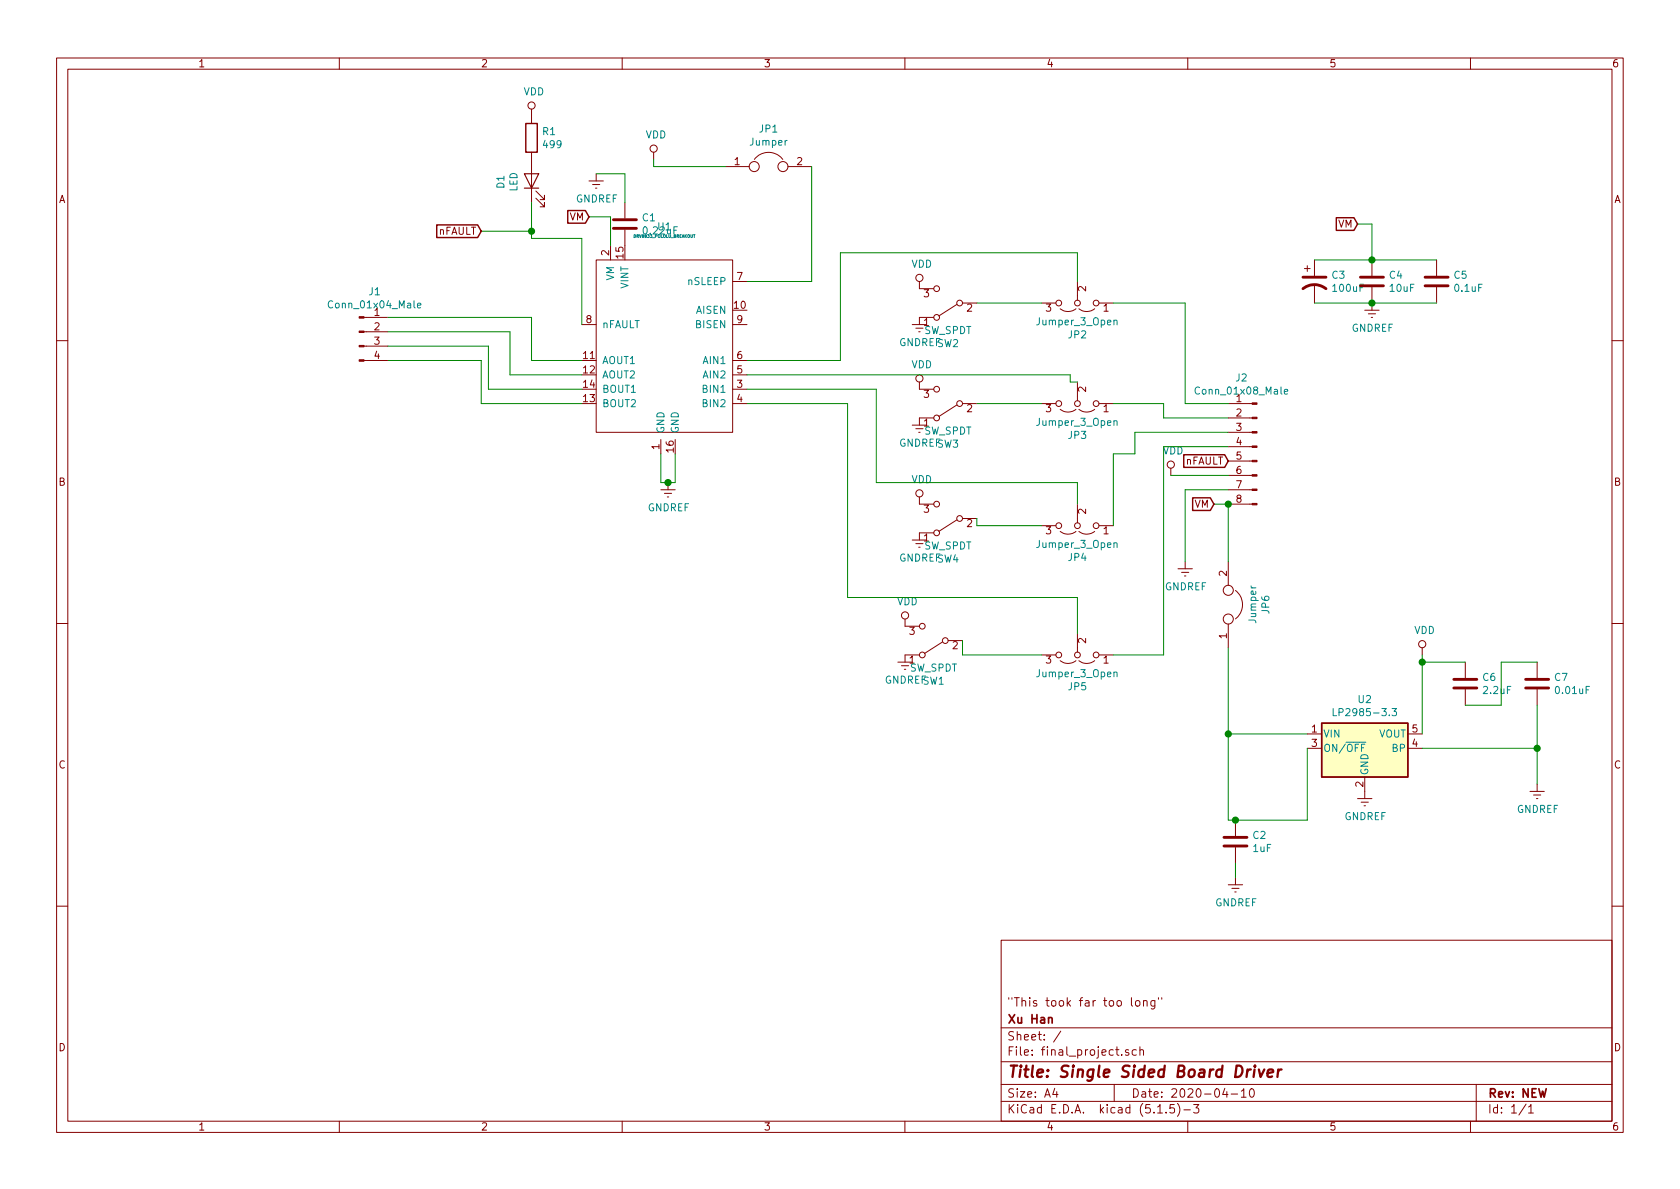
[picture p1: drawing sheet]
EESchema Schematic File Version 4
EELAYER 30 0
EELAYER END
$Descr A4 11693 8268
encoding utf-8
Sheet 1 1
Title "Single Sided Board Driver"
Date "2020-04-10"
Rev "NEW"
Comp "Xu Han"
Comment1 "\"This took far too long\""
Comment2 ""
Comment3 ""
Comment4 ""
$EndDescr
$Comp
L Device:R R1
U 1 1
P 3700 950
F 0 "R1" H 3770 996 50  0000 L CNN
F 1 "499" H 3770 905 50  0000 L CNN
F 2 "Resistor_THT:R_Axial_DIN0207_L6.3mm_D2.5mm_P7.62mm_Horizontal" V 3630 950 50  0001 C CNN
F 3 "~" H 3700 950 50  0001 C CNN
	1    3700 950 
	1    0    0    -1  
$EndComp
$Comp
L Device:LED D1
U 1 1
P 3700 1250
F 0 "D1" H 3693 1466 50  0000 C CNN
F 1 "LED" H 3693 1375 50  0000 C CNN
F 2 "LED_THT:LED_D3.0mm" H 3700 1250 50  0001 C CNN
F 3 "~" H 3700 1250 50  0001 C CNN
	1    3700 1250
	0    -1   -1   0   
$EndComp
$Comp
L Connector:Conn_01x04_Male J1
U 1 1
P 2500 2300
F 0 "J1" H 2608 2581 50  0000 C CNN
F 1 "Conn_01x04_Male" H 2608 2490 50  0000 C CNN
F 2 "Connector_PinHeader_1.00mm:PinHeader_1x04_P1.00mm_Vertical" H 2500 2300 50  0001 C CNN
F 3 "~" H 2500 2300 50  0001 C CNN
	1    2500 2300
	1    0    0    -1  
$EndComp
$Comp
L Device:CP1 C3
U 1 1
P 9150 1950
F 0 "C3" H 9265 1996 50  0000 L CNN
F 1 "100uF" H 9265 1905 50  0000 L CNN
F 2 "Capacitor_THT:CP_Radial_D8.0mm_P5.00mm" H 9150 1950 50  0001 C CNN
F 3 "~" H 9150 1950 50  0001 C CNN
	1    9150 1950
	1    0    0    -1  
$EndComp
$Comp
L Device:C C4
U 1 1
P 9550 1950
F 0 "C4" H 9665 1996 50  0000 L CNN
F 1 "10uF" H 9665 1905 50  0000 L CNN
F 2 "Capacitor_THT:CP_Radial_D4.0mm_P1.50mm" H 9588 1800 50  0001 C CNN
F 3 "~" H 9550 1950 50  0001 C CNN
	1    9550 1950
	1    0    0    -1  
$EndComp
$Comp
L Device:C C5
U 1 1
P 10000 1950
F 0 "C5" H 10115 1996 50  0000 L CNN
F 1 "0.1uF" H 10115 1905 50  0000 L CNN
F 2 "Capacitor_THT:CP_Radial_Tantal_D4.5mm_P2.50mm" H 10038 1800 50  0001 C CNN
F 3 "~" H 10000 1950 50  0001 C CNN
	1    10000 1950
	1    0    0    -1  
$EndComp
$Comp
L drv8833_pololu_breakout:DRV8833_POLOLU_BREAKOUT U1
U 1 1
P 4600 2350
F 0 "U1" H 4625 3133 50  0000 C CNN
F 1 "DRV8833_POLOLU_BREAKOUT" H 4625 3066 20  0000 C CNN
F 2 "final_project:DRV8833_POLOLU_BREAKOUT" H 4700 3100 50  0001 C CNN
F 3 "" H 4700 3100 50  0001 C CNN
	1    4600 2350
	1    0    0    -1  
$EndComp
$Comp
L Device:Jumper JP1
U 1 1
P 5350 1150
F 0 "JP1" H 5350 1414 50  0000 C CNN
F 1 "Jumper" H 5350 1323 50  0000 C CNN
F 2 "Connector_PinHeader_1.00mm:PinHeader_1x02_P1.00mm_Vertical" H 5350 1150 50  0001 C CNN
F 3 "~" H 5350 1150 50  0001 C CNN
	1    5350 1150
	1    0    0    -1  
$EndComp
$Comp
L power:VDD #PWR03
U 1 1
P 4550 1100
F 0 "#PWR03" H 4550 950 50  0001 C CNN
F 1 "VDD" H 4567 1273 50  0000 C CNN
F 2 "" H 4550 1100 50  0001 C CNN
F 3 "" H 4550 1100 50  0001 C CNN
	1    4550 1100
	1    0    0    -1  
$EndComp
$Comp
L power:VDD #PWR01
U 1 1
P 3700 800
F 0 "#PWR01" H 3700 650 50  0001 C CNN
F 1 "VDD" H 3717 973 50  0000 C CNN
F 2 "" H 3700 800 50  0001 C CNN
F 3 "" H 3700 800 50  0001 C CNN
	1    3700 800 
	1    0    0    -1  
$EndComp
$Comp
L Switch:SW_SPDT SW2
U 1 1
P 6600 2100
F 0 "SW2" H 6600 2385 50  0000 C CNN
F 1 "SW_SPDT" H 6600 2294 50  0000 C CNN
F 2 "Button_Switch_THT:SW_CuK_OS102011MA1QN1_SPDT_Angled" H 6600 2100 50  0001 C CNN
F 3 "~" H 6600 2100 50  0001 C CNN
	1    6600 2100
	-1   0    0    1   
$EndComp
$Comp
L Switch:SW_SPDT SW3
U 1 1
P 6600 2800
F 0 "SW3" H 6600 3085 50  0000 C CNN
F 1 "SW_SPDT" H 6600 2994 50  0000 C CNN
F 2 "Button_Switch_THT:SW_CuK_OS102011MA1QN1_SPDT_Angled" H 6600 2800 50  0001 C CNN
F 3 "~" H 6600 2800 50  0001 C CNN
	1    6600 2800
	-1   0    0    1   
$EndComp
$Comp
L Switch:SW_SPDT SW4
U 1 1
P 6600 3600
F 0 "SW4" H 6600 3885 50  0000 C CNN
F 1 "SW_SPDT" H 6600 3794 50  0000 C CNN
F 2 "Button_Switch_THT:SW_CuK_OS102011MA1QN1_SPDT_Angled" H 6600 3600 50  0001 C CNN
F 3 "~" H 6600 3600 50  0001 C CNN
	1    6600 3600
	-1   0    0    1   
$EndComp
$Comp
L Regulator_Linear:LP2985-3.3 U2
U 1 1
P 9500 5200
F 0 "U2" H 9500 5542 50  0000 C CNN
F 1 "LP2985-3.3" H 9500 5451 50  0000 C CNN
F 2 "Package_TO_SOT_SMD:SOT-23-5" H 9500 5525 50  0001 C CNN
F 3 "http://www.ti.com/lit/ds/symlink/lp2985.pdf" H 9500 5200 50  0001 C CNN
	1    9500 5200
	1    0    0    -1  
$EndComp
Wire Wire Line
	2700 2200 3700 2200
Wire Wire Line
	3700 2500 4050 2500
Wire Wire Line
	2700 2300 3550 2300
Wire Wire Line
	3550 2300 3550 2600
Wire Wire Line
	3550 2600 4050 2600
Wire Wire Line
	2700 2400 3400 2400
Wire Wire Line
	3400 2400 3400 2700
Wire Wire Line
	3400 2700 4050 2700
Wire Wire Line
	2700 2500 3350 2500
Wire Wire Line
	3350 2500 3350 2800
Wire Wire Line
	3350 2800 4050 2800
Wire Wire Line
	3700 1400 3700 1600
Wire Wire Line
	3700 1650 4050 1650
Wire Wire Line
	4050 1650 4050 2250
Wire Wire Line
	4550 1150 4550 1100
Wire Wire Line
	4550 1150 5050 1150
Wire Wire Line
	5200 1950 5650 1950
Wire Wire Line
	5650 1950 5650 1150
$Comp
L power:GNDREF #PWR04
U 1 1
P 4650 3350
F 0 "#PWR04" H 4650 3100 50  0001 C CNN
F 1 "GNDREF" H 4655 3177 50  0000 C CNN
F 2 "" H 4650 3350 50  0001 C CNN
F 3 "" H 4650 3350 50  0001 C CNN
	1    4650 3350
	1    0    0    -1  
$EndComp
Wire Wire Line
	4700 3150 4700 3350
Wire Wire Line
	4700 3350 4650 3350
Wire Wire Line
	4600 3150 4600 3350
Wire Wire Line
	4600 3350 4650 3350
Connection ~ 4650 3350
$Comp
L Jumper:Jumper_3_Open JP4
U 1 1
P 7500 3650
F 0 "JP4" H 7500 3874 50  0000 C CNN
F 1 "Jumper_3_Open" H 7500 3783 50  0000 C CNN
F 2 "Connector_PinHeader_1.00mm:PinHeader_1x03_P1.00mm_Vertical" H 7500 3650 50  0001 C CNN
F 3 "~" H 7500 3650 50  0001 C CNN
	1    7500 3650
	-1   0    0    1   
$EndComp
$Comp
L Jumper:Jumper_3_Open JP3
U 1 1
P 7500 2800
F 0 "JP3" H 7500 3024 50  0000 C CNN
F 1 "Jumper_3_Open" H 7500 2933 50  0000 C CNN
F 2 "Connector_PinHeader_1.00mm:PinHeader_1x03_P1.00mm_Vertical" H 7500 2800 50  0001 C CNN
F 3 "~" H 7500 2800 50  0001 C CNN
	1    7500 2800
	-1   0    0    1   
$EndComp
$Comp
L Jumper:Jumper_3_Open JP2
U 1 1
P 7500 2100
F 0 "JP2" H 7500 2324 50  0000 C CNN
F 1 "Jumper_3_Open" H 7500 2233 50  0000 C CNN
F 2 "Connector_PinHeader_1.00mm:PinHeader_1x03_P1.00mm_Vertical" H 7500 2100 50  0001 C CNN
F 3 "~" H 7500 2100 50  0001 C CNN
	1    7500 2100
	-1   0    0    1   
$EndComp
Wire Wire Line
	5850 2500 5850 1750
Wire Wire Line
	5850 1750 7500 1750
Wire Wire Line
	7500 1750 7500 1950
Wire Wire Line
	5200 2500 5850 2500
Wire Wire Line
	7500 2650 7450 2650
Wire Wire Line
	7450 2650 7450 2600
Wire Wire Line
	7450 2600 5200 2600
$Comp
L Jumper:Jumper_3_Open JP5
U 1 1
P 7500 4550
F 0 "JP5" H 7500 4774 50  0000 C CNN
F 1 "Jumper_3_Open" H 7500 4683 50  0000 C CNN
F 2 "Connector_PinHeader_1.00mm:PinHeader_1x03_P1.00mm_Vertical" H 7500 4550 50  0001 C CNN
F 3 "~" H 7500 4550 50  0001 C CNN
	1    7500 4550
	-1   0    0    1   
$EndComp
Wire Wire Line
	5200 2700 6100 2700
Wire Wire Line
	6100 2700 6100 3350
Wire Wire Line
	6100 3350 7500 3350
Wire Wire Line
	7500 3350 7500 3500
Wire Wire Line
	5200 2800 5900 2800
Wire Wire Line
	5900 2800 5900 4150
Wire Wire Line
	5900 4150 7500 4150
Wire Wire Line
	7500 4150 7500 4400
$Comp
L Switch:SW_SPDT SW1
U 1 1
P 6500 4450
F 0 "SW1" H 6500 4735 50  0000 C CNN
F 1 "SW_SPDT" H 6500 4644 50  0000 C CNN
F 2 "Button_Switch_THT:SW_CuK_OS102011MA1QN1_SPDT_Angled" H 6500 4450 50  0001 C CNN
F 3 "~" H 6500 4450 50  0001 C CNN
	1    6500 4450
	-1   0    0    1   
$EndComp
Wire Wire Line
	7250 2100 6800 2100
Wire Wire Line
	7250 2800 6800 2800
Wire Wire Line
	7250 3650 6800 3650
Wire Wire Line
	6800 3650 6800 3600
Wire Wire Line
	7250 4550 6700 4550
Wire Wire Line
	6700 4550 6700 4450
$Comp
L power:VDD #PWR07
U 1 1
P 6400 2000
F 0 "#PWR07" H 6400 1850 50  0001 C CNN
F 1 "VDD" H 6417 2173 50  0000 C CNN
F 2 "" H 6400 2000 50  0001 C CNN
F 3 "" H 6400 2000 50  0001 C CNN
	1    6400 2000
	1    0    0    -1  
$EndComp
$Comp
L power:VDD #PWR09
U 1 1
P 6400 2700
F 0 "#PWR09" H 6400 2550 50  0001 C CNN
F 1 "VDD" H 6417 2873 50  0000 C CNN
F 2 "" H 6400 2700 50  0001 C CNN
F 3 "" H 6400 2700 50  0001 C CNN
	1    6400 2700
	1    0    0    -1  
$EndComp
$Comp
L power:VDD #PWR011
U 1 1
P 6400 3500
F 0 "#PWR011" H 6400 3350 50  0001 C CNN
F 1 "VDD" H 6417 3673 50  0000 C CNN
F 2 "" H 6400 3500 50  0001 C CNN
F 3 "" H 6400 3500 50  0001 C CNN
	1    6400 3500
	1    0    0    -1  
$EndComp
$Comp
L power:VDD #PWR05
U 1 1
P 6300 4350
F 0 "#PWR05" H 6300 4200 50  0001 C CNN
F 1 "VDD" H 6317 4523 50  0000 C CNN
F 2 "" H 6300 4350 50  0001 C CNN
F 3 "" H 6300 4350 50  0001 C CNN
	1    6300 4350
	1    0    0    -1  
$EndComp
$Comp
L power:GNDREF #PWR06
U 1 1
P 6300 4550
F 0 "#PWR06" H 6300 4300 50  0001 C CNN
F 1 "GNDREF" H 6305 4377 50  0000 C CNN
F 2 "" H 6300 4550 50  0001 C CNN
F 3 "" H 6300 4550 50  0001 C CNN
	1    6300 4550
	1    0    0    -1  
$EndComp
$Comp
L power:GNDREF #PWR012
U 1 1
P 6400 3700
F 0 "#PWR012" H 6400 3450 50  0001 C CNN
F 1 "GNDREF" H 6405 3527 50  0000 C CNN
F 2 "" H 6400 3700 50  0001 C CNN
F 3 "" H 6400 3700 50  0001 C CNN
	1    6400 3700
	1    0    0    -1  
$EndComp
$Comp
L power:GNDREF #PWR010
U 1 1
P 6400 2900
F 0 "#PWR010" H 6400 2650 50  0001 C CNN
F 1 "GNDREF" H 6405 2727 50  0000 C CNN
F 2 "" H 6400 2900 50  0001 C CNN
F 3 "" H 6400 2900 50  0001 C CNN
	1    6400 2900
	1    0    0    -1  
$EndComp
$Comp
L power:GNDREF #PWR08
U 1 1
P 6400 2200
F 0 "#PWR08" H 6400 1950 50  0001 C CNN
F 1 "GNDREF" H 6405 2027 50  0000 C CNN
F 2 "" H 6400 2200 50  0001 C CNN
F 3 "" H 6400 2200 50  0001 C CNN
	1    6400 2200
	1    0    0    -1  
$EndComp
Wire Wire Line
	7750 2100 8250 2100
Wire Wire Line
	8250 2100 8250 2800
Wire Wire Line
	8250 2800 8550 2800
Wire Wire Line
	7750 2800 8100 2800
Wire Wire Line
	8100 2800 8100 2900
Wire Wire Line
	8100 2900 8550 2900
Wire Wire Line
	7750 3650 7750 3150
Wire Wire Line
	7750 3150 7900 3150
Wire Wire Line
	7900 3150 7900 3000
Wire Wire Line
	7900 3000 8550 3000
Wire Wire Line
	7750 4550 8100 4550
Wire Wire Line
	8100 4550 8100 3100
Wire Wire Line
	8100 3100 8550 3100
Wire Wire Line
	3700 2200 3700 2500
Text GLabel 8550 3200 0    50   Input ~ 0
nFAULT
Text GLabel 3350 1600 0    50   Input ~ 0
nFAULT
Wire Wire Line
	3350 1600 3700 1600
Connection ~ 3700 1600
Wire Wire Line
	3700 1600 3700 1650
$Comp
L power:VDD #PWR013
U 1 1
P 8150 3300
F 0 "#PWR013" H 8150 3150 50  0001 C CNN
F 1 "VDD" H 8167 3473 50  0000 C CNN
F 2 "" H 8150 3300 50  0001 C CNN
F 3 "" H 8150 3300 50  0001 C CNN
	1    8150 3300
	1    0    0    -1  
$EndComp
Wire Wire Line
	8150 3300 8550 3300
$Comp
L power:GNDREF #PWR014
U 1 1
P 8250 3900
F 0 "#PWR014" H 8250 3650 50  0001 C CNN
F 1 "GNDREF" H 8255 3727 50  0000 C CNN
F 2 "" H 8250 3900 50  0001 C CNN
F 3 "" H 8250 3900 50  0001 C CNN
	1    8250 3900
	1    0    0    -1  
$EndComp
Wire Wire Line
	8250 3900 8250 3400
Wire Wire Line
	8250 3400 8550 3400
$Comp
L Device:Jumper JP6
U 1 1
P 8550 4200
F 0 "JP6" H 8550 4464 50  0000 C CNN
F 1 "Jumper" H 8550 4373 50  0000 C CNN
F 2 "Connector_PinHeader_1.00mm:PinHeader_1x02_P1.00mm_Vertical" H 8550 4200 50  0001 C CNN
F 3 "~" H 8550 4200 50  0001 C CNN
	1    8550 4200
	0    1    -1   0   
$EndComp
Text GLabel 8450 3500 0    50   Input ~ 0
VM
$Comp
L Connector:Conn_01x08_Male J2
U 1 1
P 8750 3100
F 0 "J2" H 8858 3581 50  0000 C CNN
F 1 "Conn_01x08_Male" H 8858 3490 50  0000 C CNN
F 2 "Connector_PinHeader_1.00mm:PinHeader_1x08_P1.00mm_Vertical" H 8750 3100 50  0001 C CNN
F 3 "~" H 8750 3100 50  0001 C CNN
	1    8750 3100
	-1   0    0    -1  
$EndComp
Wire Wire Line
	8550 3500 8450 3500
Wire Wire Line
	8550 3900 8550 3500
Connection ~ 8550 3500
Wire Wire Line
	8550 5100 9100 5100
$Comp
L power:GNDREF #PWR015
U 1 1
P 9500 5500
F 0 "#PWR015" H 9500 5250 50  0001 C CNN
F 1 "GNDREF" H 9505 5327 50  0000 C CNN
F 2 "" H 9500 5500 50  0001 C CNN
F 3 "" H 9500 5500 50  0001 C CNN
	1    9500 5500
	1    0    0    -1  
$EndComp
$Comp
L Device:C C2
U 1 1
P 8600 5850
F 0 "C2" H 8715 5896 50  0000 L CNN
F 1 "1uF" H 8715 5805 50  0000 L CNN
F 2 "Capacitor_THT:CP_Radial_D4.0mm_P1.50mm" H 8638 5700 50  0001 C CNN
F 3 "~" H 8600 5850 50  0001 C CNN
	1    8600 5850
	1    0    0    -1  
$EndComp
$Comp
L Device:C C6
U 1 1
P 10200 4750
F 0 "C6" H 10315 4796 50  0000 L CNN
F 1 "2.2uF" H 10315 4705 50  0000 L CNN
F 2 "Capacitor_THT:CP_Radial_Tantal_D4.5mm_P2.50mm" H 10238 4600 50  0001 C CNN
F 3 "~" H 10200 4750 50  0001 C CNN
	1    10200 4750
	1    0    0    -1  
$EndComp
$Comp
L Device:C C7
U 1 1
P 10700 4750
F 0 "C7" H 10815 4796 50  0000 L CNN
F 1 "0.01uF" H 10815 4705 50  0000 L CNN
F 2 "Capacitor_THT:CP_Radial_Tantal_D4.5mm_P2.50mm" H 10738 4600 50  0001 C CNN
F 3 "~" H 10700 4750 50  0001 C CNN
	1    10700 4750
	1    0    0    -1  
$EndComp
Wire Wire Line
	9100 5200 9100 5700
Wire Wire Line
	9100 5700 8600 5700
Wire Wire Line
	8550 5100 8550 5700
Wire Wire Line
	8550 5700 8600 5700
Connection ~ 8550 5100
Connection ~ 8600 5700
$Comp
L power:VDD #PWR017
U 1 1
P 9900 4550
F 0 "#PWR017" H 9900 4400 50  0001 C CNN
F 1 "VDD" H 9917 4723 50  0000 C CNN
F 2 "" H 9900 4550 50  0001 C CNN
F 3 "" H 9900 4550 50  0001 C CNN
	1    9900 4550
	1    0    0    -1  
$EndComp
Wire Wire Line
	9900 5100 9900 4600
Wire Wire Line
	10200 4600 9900 4600
Connection ~ 9900 4600
Wire Wire Line
	9900 4600 9900 4550
Wire Wire Line
	10700 4600 10450 4600
Wire Wire Line
	10450 4600 10450 4900
Wire Wire Line
	10450 4900 10200 4900
Wire Wire Line
	10700 4900 10700 5200
Wire Wire Line
	10700 5200 9900 5200
$Comp
L power:GNDREF #PWR018
U 1 1
P 10700 5450
F 0 "#PWR018" H 10700 5200 50  0001 C CNN
F 1 "GNDREF" H 10705 5277 50  0000 C CNN
F 2 "" H 10700 5450 50  0001 C CNN
F 3 "" H 10700 5450 50  0001 C CNN
	1    10700 5450
	1    0    0    -1  
$EndComp
Wire Wire Line
	10700 5450 10700 5200
Connection ~ 10700 5200
Wire Wire Line
	9150 2100 9550 2100
Wire Wire Line
	10000 2100 9550 2100
Connection ~ 9550 2100
Wire Wire Line
	10000 1800 9550 1800
Wire Wire Line
	9550 1800 9150 1800
Connection ~ 9550 1800
$Comp
L power:GNDREF #PWR016
U 1 1
P 9550 2100
F 0 "#PWR016" H 9550 1850 50  0001 C CNN
F 1 "GNDREF" H 9555 1927 50  0000 C CNN
F 2 "" H 9550 2100 50  0001 C CNN
F 3 "" H 9550 2100 50  0001 C CNN
	1    9550 2100
	1    0    0    -1  
$EndComp
Text GLabel 9450 1550 0    50   Input ~ 0
VM
Wire Wire Line
	9550 1550 9550 1800
Wire Wire Line
	9450 1550 9550 1550
Text GLabel 4100 1500 0    50   Input ~ 0
VM
Wire Wire Line
	4100 1500 4250 1500
Wire Wire Line
	4250 1500 4250 1700
$Comp
L Device:C C1
U 1 1
P 4350 1550
F 0 "C1" H 4465 1596 50  0000 L CNN
F 1 "0.22uF" H 4465 1505 50  0000 L CNN
F 2 "Capacitor_THT:CP_Radial_Tantal_D4.5mm_P2.50mm" H 4388 1400 50  0001 C CNN
F 3 "~" H 4350 1550 50  0001 C CNN
	1    4350 1550
	1    0    0    -1  
$EndComp
$Comp
L power:GNDREF #PWR02
U 1 1
P 4150 1200
F 0 "#PWR02" H 4150 950 50  0001 C CNN
F 1 "GNDREF" H 4155 1027 50  0000 C CNN
F 2 "" H 4150 1200 50  0001 C CNN
F 3 "" H 4150 1200 50  0001 C CNN
	1    4150 1200
	1    0    0    -1  
$EndComp
Wire Wire Line
	4150 1200 4350 1200
Wire Wire Line
	4350 1200 4350 1400
$Comp
L power:GNDREF #PWR0101
U 1 1
P 8600 6100
F 0 "#PWR0101" H 8600 5850 50  0001 C CNN
F 1 "GNDREF" H 8605 5927 50  0000 C CNN
F 2 "" H 8600 6100 50  0001 C CNN
F 3 "" H 8600 6100 50  0001 C CNN
	1    8600 6100
	1    0    0    -1  
$EndComp
Wire Wire Line
	8600 6000 8600 6100
Wire Wire Line
	8550 4500 8550 5100
$EndSCHEMATC
